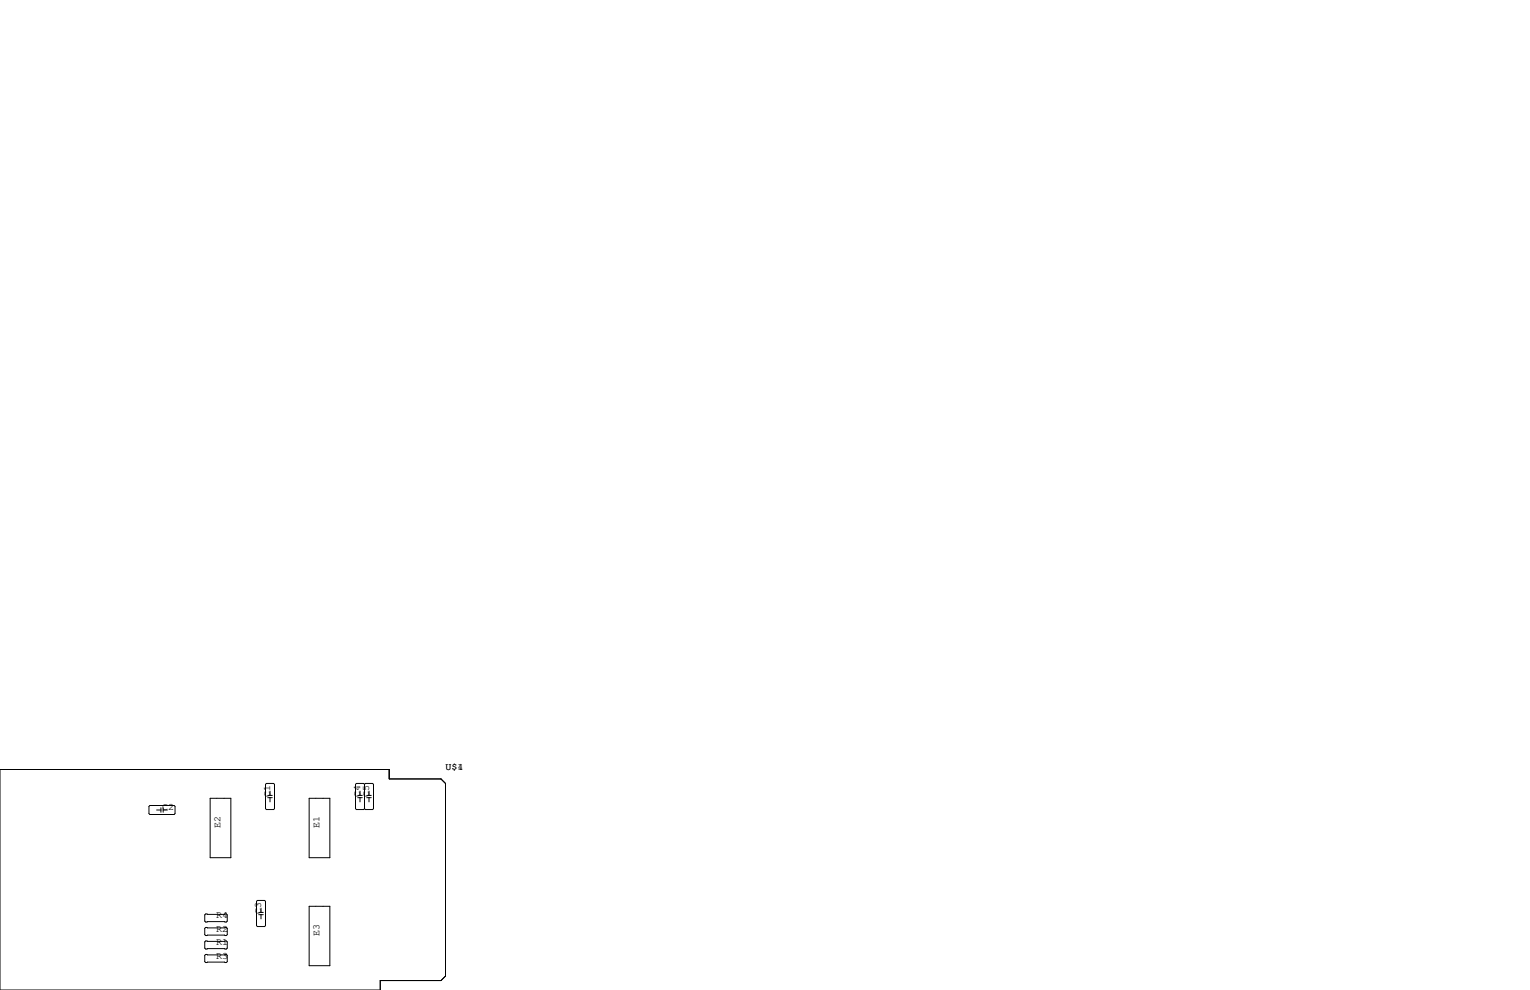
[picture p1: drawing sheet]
<svg xmlns="http://www.w3.org/2000/svg" width="432mm" height="279mm" viewBox="0 0 432 279" stroke-linecap="round" stroke-linejoin="round" font-family="sans-serif">
<g fill="none" stroke="#000" stroke-width=".28">
<path d="M0 217.2h109.9v2.6h14.6l1.2 1.3v54.4l-1.2 1.2h-17.2v2.7h-107.3zM42 227.6l.3-.3h6.8l.3 .3v2l-.3 .3h-6.8l-.3-.3zM44.2 228.6h1.2M45.4 228v1.2M46.1 228.6h1.1M46.1 228v1.2M59.3 225.3h5.9v16.8h-5.9zM75.2 221.1h2l.3 .3v6.8l-.3 .3h-2l-.3-.3v-6.8zM75.6 224.5h1.2M75.6 225.1h1.2M76.2 223.3v1.2M76.2 225.1v1.2"/>
<path d="M87.2 225.3h5.9v16.8h-5.9zM101 224.5h1.2M101 225.1h1.2M101.6 223.3v1.2M101.6 225.1v1.2M102.9 221.4l-.3-.3h-2l-.3 .3v6.8l.3 .3h2l.3-.3M102.9 221.4l.2-.3h2.1l.2 .3v6.8l-.2 .3h-2.1l-.2-.3M102.9 221.4v6.8M103.5 224.5h1.3M103.5 225.1h1.3M104.1 223.3v1.2M104.1 225.1v1.2"/>
<path d="M57.8 258.2l.2-.3h5.9l.2 .3v1.8l-.2 .2h-5.9l-.2-.2zM72.4 254.4l.2-.3h2.1l.2 .3v6.8l-.2 .3h-2.1l-.2-.3zM73 257.5h1.3M73 258.1h1.3M73.7 256.3v1.2M73.7 258.1v1.2M87.2 255.8h5.9v16.7h-5.9zM57.8 262l.2-.3h5.9l.2 .3v1.8l-.2 .2h-5.9l-.2-.2zM57.8 265.8l.2-.2h5.9l.2 .2v1.8l-.2 .2h-5.9l-.2-.2zM57.8 269.6l.2-.2h5.9l.2 .2v1.8l-.2 .3h-5.9l-.2-.3z"/>
</g>
<g font-size="2.8">
<text x="125.7" y="217.2">U$1</text>
<text x="129.1" y="217.2">4</text>
<text x="76.2" y="224.8" transform="rotate(-90 76.2 224.8)">C1</text>
<text x="101.6" y="224.8" transform="rotate(-90 101.6 224.8)">C4</text>
<text x="104.1" y="224.8" transform="rotate(-90 104.1 224.8)">C5</text>
<text x="45.7" y="228.6">C2</text>
<text x="62.2" y="233.7" transform="rotate(-90 62.2 233.7)">E2</text>
<text x="90.2" y="233.7" transform="rotate(-90 90.2 233.7)">E1</text>
<text x="73.7" y="257.8" transform="rotate(-90 73.7 257.8)">C3</text>
<text x="61" y="262.9">R2</text>
<text x="61" y="259.1">R4</text>
<text x="61" y="266.7">R1</text>
<text x="90.2" y="264.2" transform="rotate(-90 90.2 264.2)">E3</text>
<text x="61" y="270.5">R3</text>
</g>
</svg>
